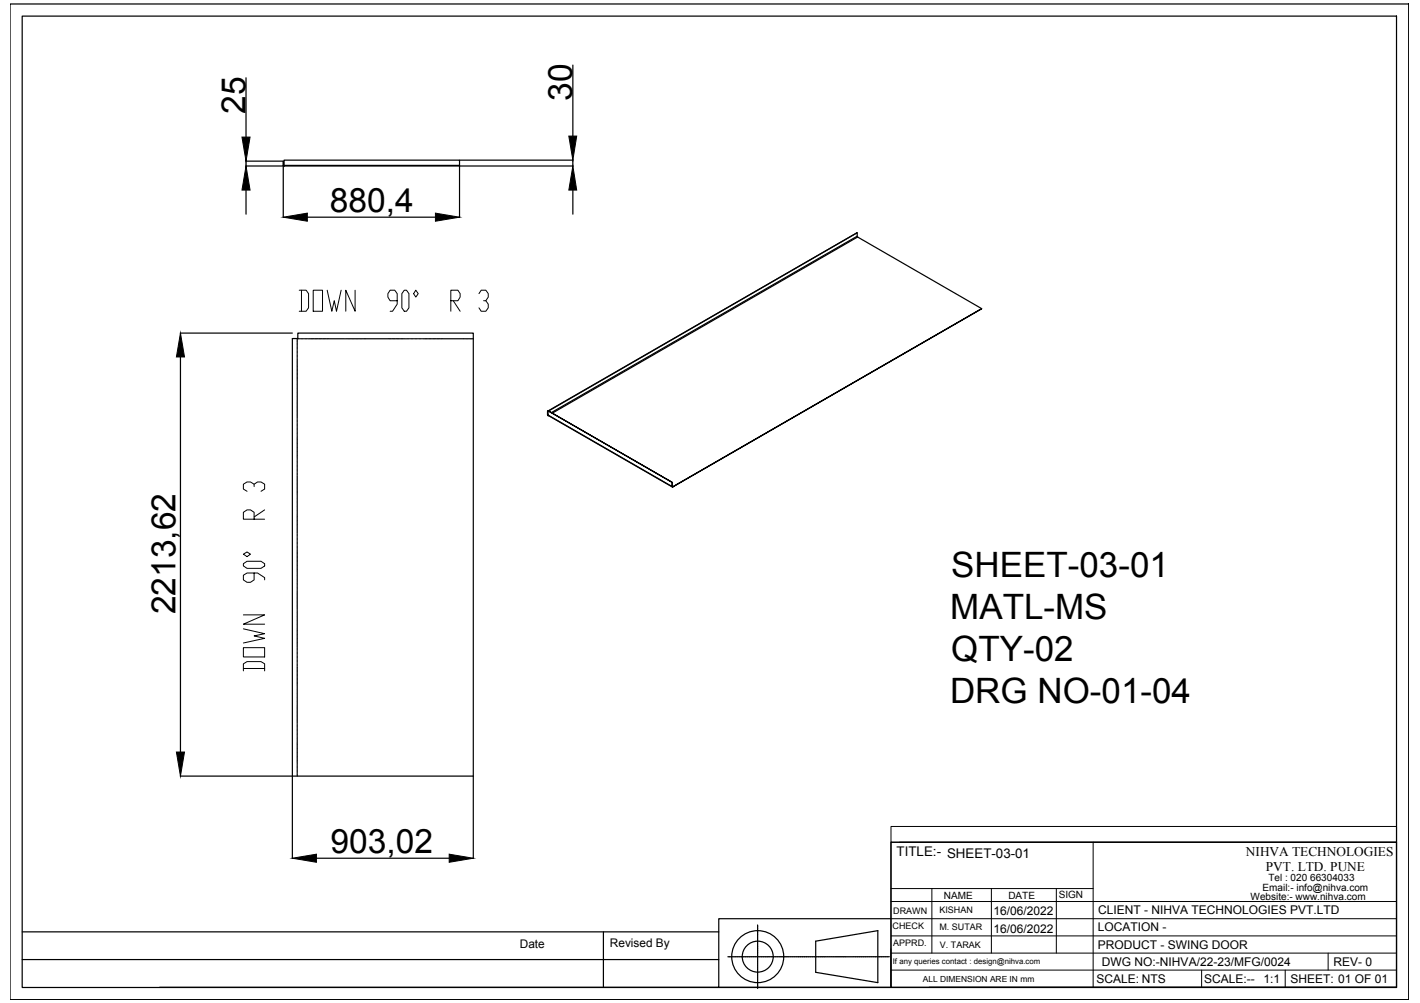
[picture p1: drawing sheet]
<svg xmlns="http://www.w3.org/2000/svg" width="297mm" height="210mm" viewBox="0 0 297 210" stroke-linecap="round" stroke-linejoin="round" font-family="sans-serif">
<!-- layer: 0 -->
<g fill="none" stroke="#000" stroke-width=".25">
<path d="M2.1 .8h292.6v208.4h-292.6zM4.6 3.4h287.5v203.3h-287.5zM51.5 16.3v12.4M119.8 13.6v14.9M51.4 34.7h8M51.4 33.7h7.8M51.5 33.7v1M51.5 39.8v5M59.3 33.7v.9zM59.3 34.6v10.9M59.3 34.6l.1 .1-.1-.1M59.4 34.6v.1h36.7v-.1"/>
<path d="M59.4 34.6v-1.1h36.7v1.1M59.4 34.6h36.7M96.1 34.8v10.7M96.2 34.7h23.7M96.2 33.5h23.7M119.8 33.5v1.2M119.8 39.8v5M64.3 45.5h26.8M179.3 48.7v.7l-64 36.9M179.3 49.4l.1 .2M37.7 69.7h23.5M37.7 74.7v82.7"/>
<path d="M62.2 70.9v.5M62.2 71.4v.2M62.2 71.7v.5M62.2 72.3v.1M62.2 72.5v.6M62.2 73.2v.1M62.2 73.4v.5M62.2 74v.1M62.2 74.2v.5M62.2 74.9v.1M62.2 75.1v.5M62.2 75.7v.1"/>
<path d="M62.2 75.9v.6M62.2 76.6v.1M62.2 76.8v.5M62.2 77.4v.1M62.2 77.6v.6M62.2 78.3v.1M62.2 78.5v.5M62.2 79.1v.1M62.2 79.3v.6M62.2 80v.1M62.3 69.7h36.7v92.7h-37.8v-91.5h1.1zM62.3 70.9h.3"/>
<path d="M62.7 70.9h.1M62.9 70.9h.5M63.6 70.9h.1M63.8 70.9h.5M64.4 70.9h.1M64.6 70.9h.6M65.3 70.9h.1M65.5 70.9h.5M66.1 70.9h.1M66.3 70.9h.6M67 70.9h.1M67.2 70.9h.5"/>
<path d="M67.8 70.9h.1M68 70.9h.6M68.7 70.9h.1M68.9 70.9h.5M69.5 70.9h.1M69.8 70.9h.5M70.4 70.9h.1M70.6 70.9h.5M71.2 70.9h.1M71.4 70.9h.6M72.1 70.9h.1M72.3 70.9h.5"/>
<path d="M72.9 70.9h.2M73.1 70.9h.6M73.8 70.9h.1M74 70.9h.5M74.6 70.9h.1M74.8 70.9h.6M75.5 70.9h.1M75.7 70.9h.5M76.3 70.9h.1M76.5 70.9h.6M77.2 70.9h.1M77.4 70.9h.5"/>
<path d="M78 70.9h.1M78.3 70.9h.5M78.9 70.9h.1M79.1 70.9h.5M79.7 70.9h.1M80 70.9h.5M80.6 70.9h.1M80.8 70.9h.6M81.4 70.9h.2M81.6 70.9h.6M82.3 70.9h.1M82.5 70.9h.5"/>
<path d="M83.1 70.9h.2M83.3 70.9h.6M84 70.9h.1M84.2 70.9h.5M84.9 70.9h.1M85.1 70.9h.5M85.7 70.9h.1M85.9 70.9h.5M86.6 70.9h.1M86.8 70.9h.5M87.4 70.9h.1M87.6 70.9h.5"/>
<path d="M88.3 70.9h.1M88.5 70.9h.5M89.1 70.9h.1M89.3 70.9h.6M89.9 70.9h.2M90.2 70.9h.5M90.8 70.9h.1M91 70.9h.6M91.6 70.9h.2M91.8 70.9h.6M92.5 70.9h.1M92.7 70.9h.5"/>
<path d="M93.4 70.9h.1M93.6 70.9h.5M94.2 70.9h.1M94.4 70.9h.5M95.1 70.9h.1M95.3 70.9h.5M95.9 70.9h.1M96.1 70.9h.5M96.8 70.9h.1M97 70.9h.5M97.6 70.9h.1M97.8 70.9h.6"/>
<path d="M98.5 70.9h.1M98.7 70.9h.3M205.3 64.6l-25.9-15-63.9 36.9M62.2 80.2v.5M62.2 80.8v.1M62.2 81.1v.5M62.2 81.7v.1M62.2 81.9v.5M62.2 82.5v.1M62.2 82.7v.6M62.2 83.4v.1M62.2 83.6v.5"/>
<path d="M62.2 84.2v.2M62.2 84.4v.6M62.2 85.1v.1M62.2 85.3v.5M62.2 85.9v.1M62.2 86.1v.6M62.2 86.8v.1M62.2 87v.5M62.2 87.7h.1M62.2 87.9v.5M62.2 88.5v.1M62.2 88.7v.5"/>
<path d="M62.2 89.4h.1M62.2 89.6v.5M62.2 90.2v.1M62.2 90.4v.5M62.2 91v.1M62.2 91.3v.5M62.2 91.9v.1M62.2 92.1v.6M62.2 92.7v.2M62.2 92.9v.6M62.2 93.6v.1M62.2 93.8v.5"/>
<path d="M62.2 94.4v.2M62.2 94.6v.6M62.2 95.3v.1M62.2 95.5v.5M62.2 96.2v.1M62.2 96.4v.5M62.2 97v.1M62.2 97.2v.5M62.2 97.9h.1M62.2 98.1v.5M62.2 98.7v.1M62.2 98.9v.5"/>
<path d="M62.2 99.6v.1M62.2 99.8v.5M114.5 86.1h.1M114.5 86.1l.1 .7M114.5 86.1v.7M114.6 86.8l.1 .2M114.6 86.8l.1 .1M114.6 86v.9l26 14.9v-.8l-25.9-15 25.9 15 .1 .9M114.6 87h.1M114.6 86l-.1 .1M114.7 86.9v.1M114.7 86.9l26 15"/>
<path d="M114.7 86.9h.1M114.7 86l64.6-37.3-64.5 37.3M62.2 100.4v.1M62.2 100.6v.6M62.2 101.2v.2M62.2 101.5v.5M62.2 102.1v.1M62.2 102.3v.6M62.2 102.9v.2M62.2 103.2v.5M62.2 103.8v.1M62.2 104v.5"/>
<path d="M62.2 104.7v.1M62.2 104.9v.5M62.2 105.5v.1M62.2 105.7v.5M62.2 106.4v.1M62.2 106.6v.5M62.2 107.2v.1M62.2 107.4v.6M62.2 108.1v.1M62.2 108.3v.5M62.2 108.9v.1M62.2 109.1v.6"/>
<path d="M62.2 109.8v.1M62.2 110v.5M62.2 110.6v.1M62.2 110.8v.6M62.2 111.4v.2M62.2 111.7v.5M62.2 112.3v.1M62.2 112.6v.5M62.2 113.2v.1M62.2 113.4v.5M62.2 114v.1M62.2 114.2v.6"/>
<path d="M62.2 114.9v.1M62.2 115.1v.5M62.2 115.7v.2M62.2 115.9v.6M62.2 116.6v.1M62.2 116.8v.5M62.2 117.4v.1M62.2 117.6v.6M62.2 118.3v.1M62.2 118.5v.5M62.2 119.1v.1M62.2 119.3v.6"/>
<path d="M140.6 101.9h.1M140.7 101.8l.1 .1M140.7 101.9l64.6-37.3-64.6 37.3M140.7 101.9h.1M62.2 120v.1M62.2 120.2v.5M62.2 120.8v.1M62.2 121.1v.5M62.2 121.7v.1M62.2 121.9v.5M62.2 122.5v.1M62.2 122.8v.5"/>
<path d="M62.2 123.4v.1M62.2 123.6v.5M62.2 124.2v.2M62.2 124.4v.6M62.2 125.1v.1M62.2 125.3v.5M62.2 125.9v.2M62.2 126.1v.6M62.2 126.8v.1M62.2 127v.5M62.2 127.7h.1M62.2 127.9v.5"/>
<path d="M62.2 128.5v.1M62.2 128.7v.5M62.2 129.4h.1M62.2 129.6v.5M62.2 130.2v.1M62.2 130.4v.5M62.2 131v.1M62.2 131.3v.5M62.2 131.9v.1M62.2 132.1v.6M62.2 132.7v.2M62.2 133v.5"/>
<path d="M62.2 133.6v.1M62.2 133.8v.6M62.2 134.4v.2M62.2 134.6v.6M62.2 135.3v.1M62.2 135.5v.5M62.2 136.2v.1M62.2 136.4v.5M62.2 137v.1M62.2 137.2v.5M62.2 137.9v.1M62.2 138.1v.5"/>
<path d="M62.2 138.7v.1M62.2 138.9v.5M62.2 139.6v.1M62.2 139.8v.5M62.2 140.4v.1M62.2 140.6v.6M62.2 141.3v.1M62.2 141.5v.5M62.2 142.1v.1M62.2 142.3v.6M62.2 142.9v.2M62.2 143.2v.5"/>
<path d="M62.2 143.8v.1M62.2 144v.6M62.2 144.7v.1M62.2 144.9v.5M62.2 145.5v.1M62.2 145.7v.5M62.2 146.4v.1M62.2 146.6v.5M62.2 147.2v.1M62.2 147.4v.6M62.2 148.1v.1M62.2 148.3v.5"/>
<path d="M62.2 148.9v.1M62.2 149.1v.6M62.2 149.8v.1M62.2 150v.5M62.2 150.6v.1M62.2 150.8v.6M62.2 151.5v.1M62.2 151.7v.5M62.2 152.3v.1M62.2 152.6v.5M62.2 153.2v.1M62.2 153.4v.5"/>
<path d="M62.2 154v.1M62.2 154.2v.6M62.2 154.9v.1M62.2 155.1v.5M62.2 155.7v.2M62.2 155.9v.6M62.2 156.6v.1M62.2 156.8v.5M62.2 157.4v.2M62.2 157.6v.6M62.2 158.3v.1M62.2 158.5v.5"/>
<path d="M62.2 159.1v.1M62.2 159.3v.6M37.7 162.4h23.5M61.2 162.5v17.1M62.2 160v.1M62.2 160.2v.5M62.2 160.9h.1M62.2 161.1v.5M62.2 161.7v.1M62.2 161.9v.5M66.2 179.6h27.8M99 162.5v17.1"/>
<path d="M186.4 176.3h105.7v30.3h-105.7zM4.6 195h145.8M126.2 195v11.7M158.5 199.9v.3h.3M158.5 193.6v2.3M158.5 195.9v.4M158.5 196.4v.3M158.5 196.8v.3M158.5 197.2v.4M158.5 197.6v2.2M170.6 197l13-2.2v10.8l-13-2.1zM186.4 192.3h-36v14.3h-117"/>
<path d="M4.6 200.8h145.8M150.4 206.6h36M152.3 200.2h.7M153.1 200.2h.3M153.5 200.2h.3M153.9 200.2h.3M154.3 200.2h.4M154.8 200.2h2.3M157.2 200.2h.4M157.6 200.2h.4M158.1 200.2h.3M158.5 200.3v.3"/>
<path d="M158.5 200.7v.4M158.5 201.2v.3M158.5 201.6v2.3M158.5 204v.4M158.5 204.5v.3M158.5 204.9v.3M158.5 205.3v1.6M158.9 200.2h2.2M161.1 200.2h.4M161.6 200.2h.3M162 200.2h.3M162.4 200.2h.4"/>
<path d="M162.8 200.2h2.4M165.3 200.2h.3M165.7 200.2h.4M166.1 200.2h.4M166.6 200.2h2.5M169.2 200.2h.4M169.7 200.2h.3M170.1 200.2h.3M170.5 200.2h.3M170.9 200.2h2M173 200.2h.3M173.4 200.2h.3"/>
<path d="M173.8 200.2h.3M174.2 200.2h.4M174.7 200.2h2.5M177.3 200.2h.4M177.7 200.2h.4M178.2 200.2h.3M178.6 200.2h2.4M181 200.2h.4M181.5 200.2h.3M181.9 200.2h.3M182.3 200.2h.4M182.7 200.2h2.2"/>
<path d="M185 200.2h.3M185.4 200.2h.3M185.8 200.2h.2M194.3 206.6h97.8"/>
<circle cx="158.5" cy="200.2" r="5.4"/>
<circle cx="158.5" cy="200.2" r="3.2"/>
</g>
<path d="M51.5 34.7l.8 5.1h-1.7zM50.6 28.7h1.7l-.8 5zM119.8 34.7l.8 5.1h-1.6zM119 28.5h1.6l-.8 5zM59.3 45.5l5-.9v1.7zM91.1 44.6l5 .9-5 .8zM37.7 69.7l.9 5h-1.7zM36.9 157.4h1.7l-.9 5zM61.2 179.6l5-.8v1.7zM94 178.8l5 .8-5 .9z" fill="#000" stroke="#000" stroke-width=".21"/>
<g fill="none" stroke="#000" stroke-width=".21">
<path d="M186.4 173h105.7v3.3h-105.7zM186.4 176.3v30.3M188.2 176.3h103.9M228.7 176.3v30.3M186.4 199.5h105.7M186.4 195.9h105.7M186.4 192.3h105.7M186.4 188.7h105.7M186.4 186h42.3M194.9 186v13.5M207.4 186v13.5M221 186v13.5"/>
<path d="M277.8 199.5v3.5M186.4 203h105.7M251.4 203v3.6M268.8 203v3.6"/>
</g>
<g font-size="7.9">
<text x="61.4" y="66.3">DOWN 90° R 3</text>
<text x="56.1" y="141.5" transform="rotate(-90 56.1 141.5)">DOWN 90° R 3</text>
</g>
<g font-size="7.3">
<text x="199" y="120.8">SHEET-03-01</text>
<text x="198.8" y="129.6">MATL-MS</text>
<text x="199" y="138.4">QTY-02</text>
<text x="198.7" y="147.2">DRG NO-01-04</text>
</g>
<g font-size="7">
<text x="51.3" y="23.8" transform="rotate(-90 51.3 23.8)">25</text>
<text x="119.7" y="21.2" transform="rotate(-90 119.7 21.2)">30</text>
<text x="69" y="44.4">880,4</text>
<text x="36.7" y="128.6" transform="rotate(-90 36.7 128.6)">2213,62</text>
<text x="69.2" y="178.6">903,02</text>
</g>
<g font-size="2.8">
<text x="187.6" y="179.2">TITLE:- SHEET-03-01</text>
<text x="260.6" y="179.1">NIHVA TECHNOLOGIES</text>
<text x="264.8" y="182.3">PVT. LTD. PUNE</text>
</g>
<g font-size="2.5">
<text x="207.8" y="191.6">16/06/2022</text>
<text x="229.7" y="191.3">CLIENT - NIHVA TECHNOLOGIES PVT.LTD</text>
<text x="207.8" y="195.2">16/06/2022</text>
<text x="229.6" y="194.9">LOCATION -</text>
<text x="108.7" y="198.5">Date</text>
<text x="127.6" y="198.2">Revised By</text>
<text x="229.6" y="198.5">PRODUCT - SWING DOOR</text>
<text x="230.5" y="202.1">DWG NO:-NIHVA/22-23/MFG/0024</text>
<text x="279" y="202.1">REV- 0</text>
<text x="229.3" y="205.7">SCALE: NTS</text>
<text x="251.9" y="205.7">SCALE:--</text>
<text x="264.3" y="205.7">1:1</text>
<text x="269.9" y="205.7">SHEET: 01 OF 01</text>
</g>
<g font-size="2.1">
<text x="265.3" y="184.4">Tel : 020 66304033</text>
<text x="197.4" y="188.1">NAME</text>
<text x="210.9" y="188.2">DATE</text>
<text x="221.5" y="188">SIGN</text>
<text x="261.6" y="188.4">Website:- www.nihva.com</text>
<text x="264.1" y="186.5">Email:- info@nihva.com</text>
</g>
<g font-size="1.9">
<text x="186.8" y="191.2">DRAWN</text>
<text x="196.5" y="191.1">KISHAN</text>
<text x="186.7" y="194.4">CHECK</text>
<text x="186.8" y="198">APPRD.</text>
<text x="196.5" y="194.7">M. SUTAR</text>
<text x="196.6" y="198.3">V. TARAK</text>
</g>
<text font-size="1.8" x="193" y="205.4">ALL DIMENSION ARE IN mm</text>
<text font-size="1.6" x="186.8" y="201.7">If any queries contact : design@nihva.com</text>
</svg>
